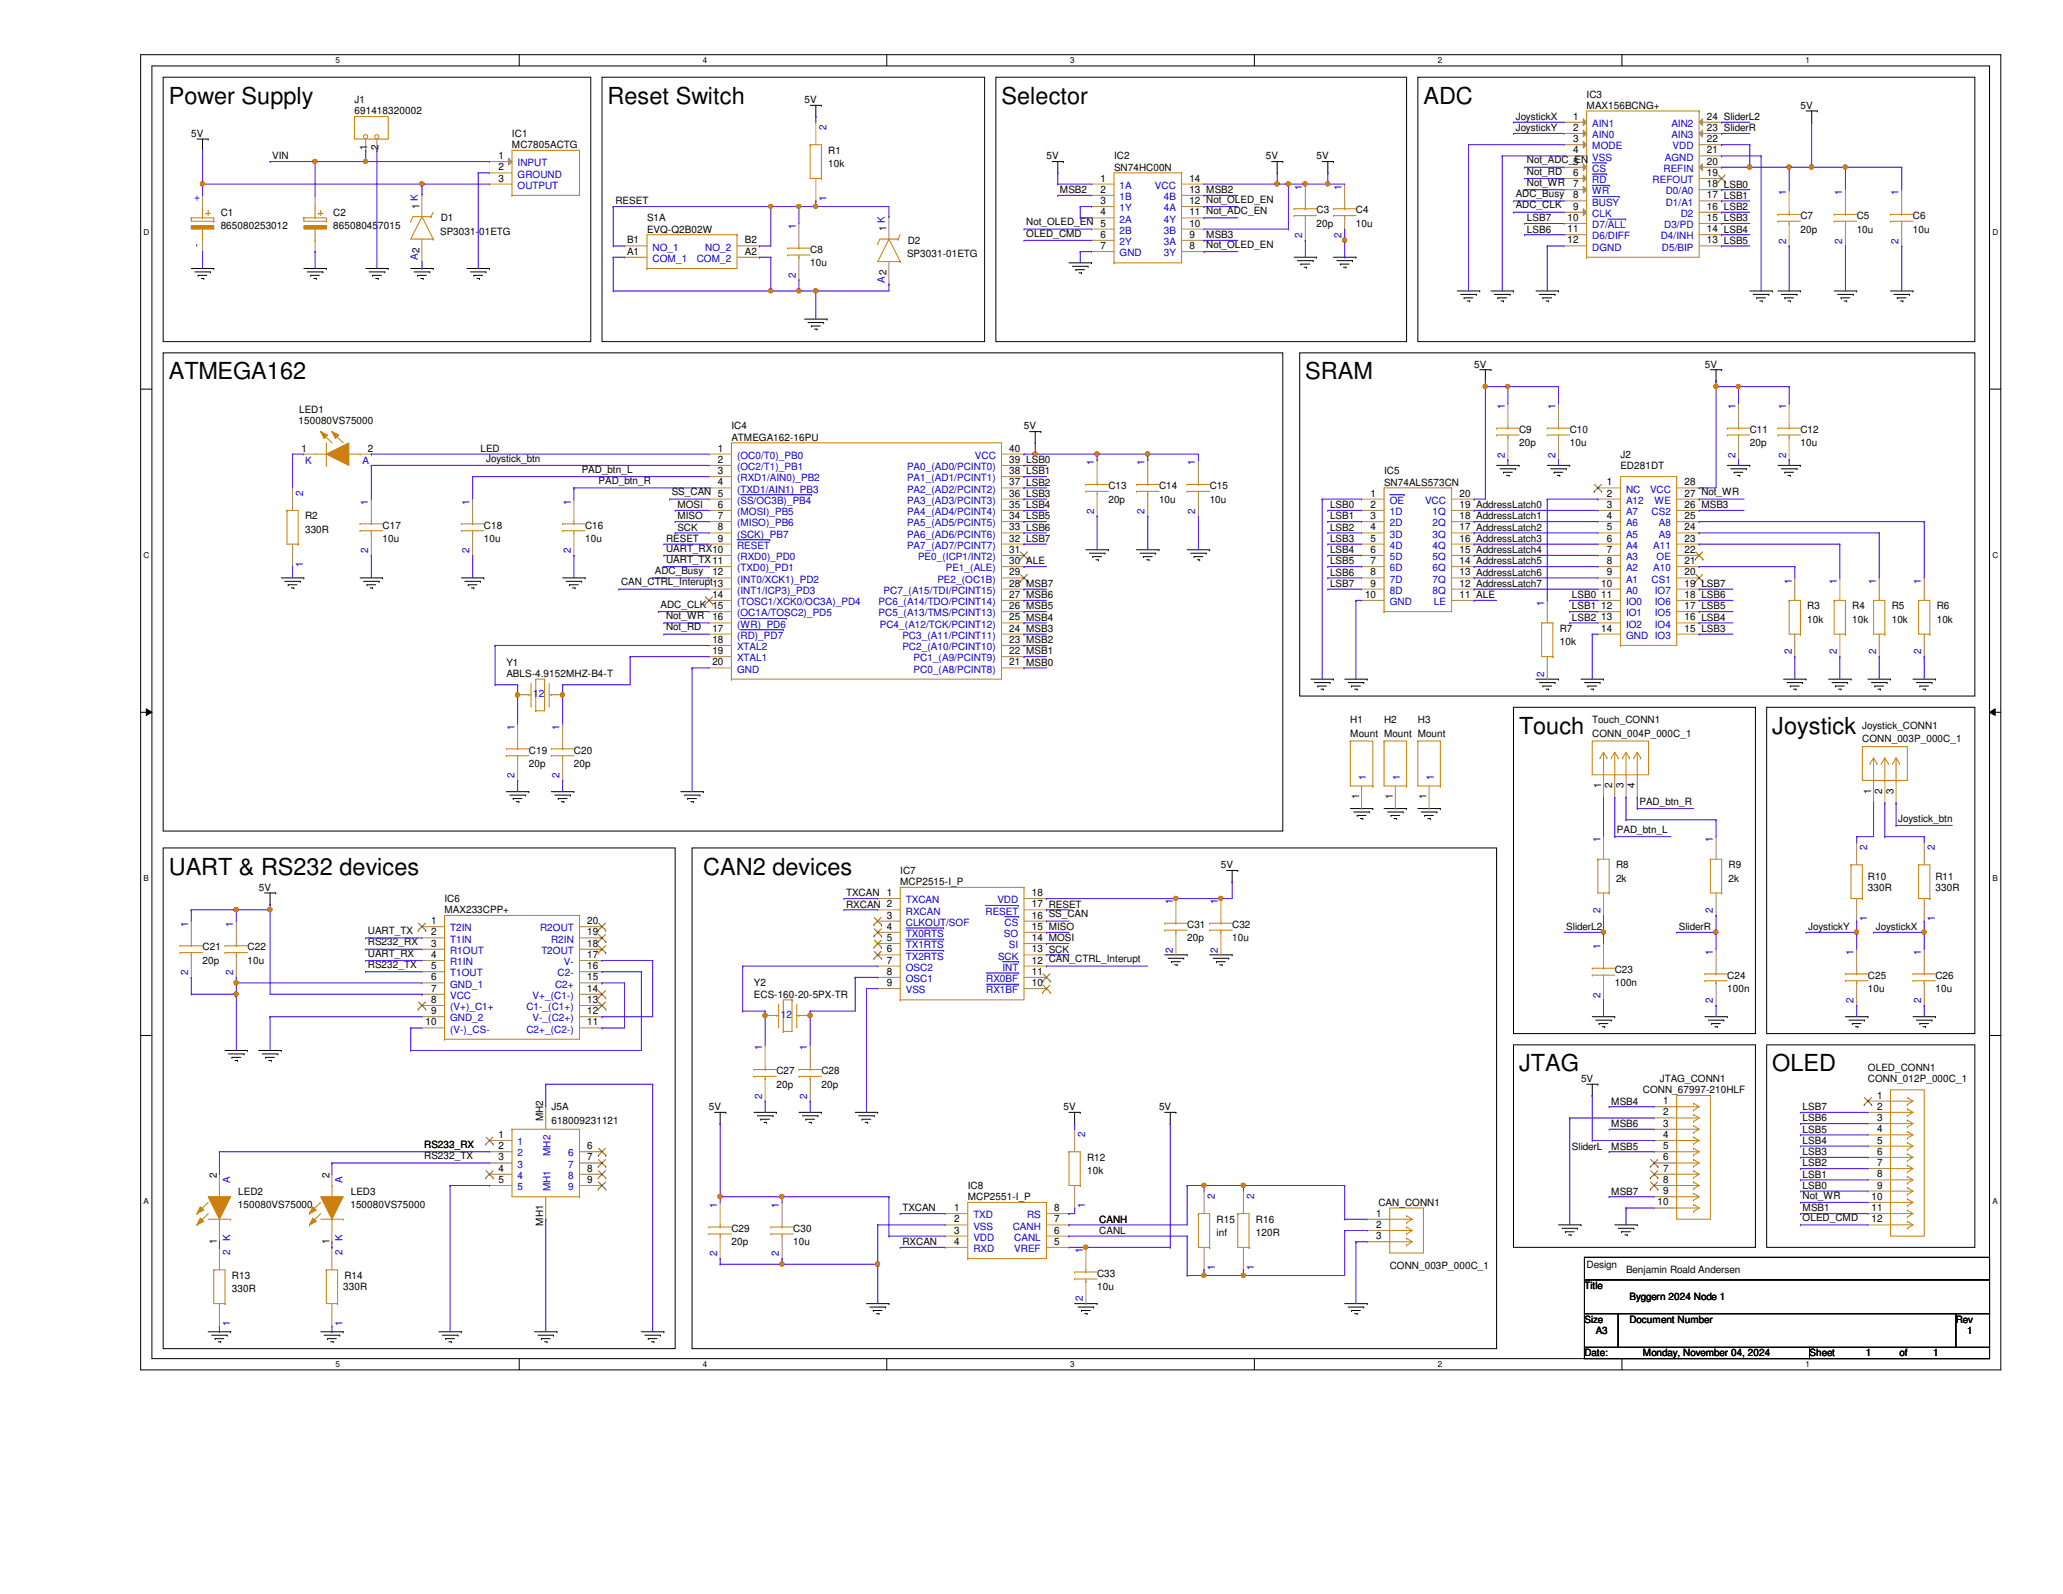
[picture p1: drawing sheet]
# OrCAD Capture schematic BYGGERNNODE1.DSN
size A3; title: Byggern 2024 Node 1; rev: 1; note: Benjamin Roald Andersen

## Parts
C1  865080253012  [CAPAE830X1050N]
C2  865080457015  [CAPAE1030X1050N]
C3  20p  [CAPC2012X145N]
C4  10u  [CAPC2012X145N]
C5  10u  [CAPC2012X145N]
C6  10u  [CAPC2012X145N]
C7  20p  [CAPC2012X145N]
C8  10u  [CAPC2012X145N]
C9  20p  [CAPC2012X145N]
C10  10u  [CAPC2012X145N]
C11  20p  [CAPC2012X145N]
C12  10u  [CAPC2012X145N]
C13  20p  [CAPC2012X145N]
C14  10u  [CAPC2012X145N]
C15  10u  [CAPC2012X145N]
C16  10u  [CAPC2012X145N]
C17  10u  [CAPC2012X145N]
C18  10u  [CAPC2012X145N]
C19  20p  [CAPC2012X145N]
C20  20p  [CAPC2012X145N]
C21  20p  [CAPC2012X145N]
C22  10u  [CAPC2012X145N]
C23  100n  [CAPC2012X145N]
C24  100n  [CAPC2012X145N]
C25  10u  [CAPC2012X145N]
C26  10u  [CAPC2012X145N]
C27  20p  [CAPC2012X145N]
C28  20p  [CAPC2012X145N]
C29  20p  [CAPC2012X145N]
C30  10u  [CAPC2012X145N]
C31  20p  [CAPC2012X145N]
C32  10u  [CAPC2012X145N]
C33  10u  [CAPC2012X145N]
CAN_CONN1  CONN_003P_000C_1  [CONN_M20-99903XX_HRW]
D1  SP3031-01ETG  [SP303101ETG]
D2  SP3031-01ETG  [SP303101ETG]
H1  Mount  [9774015960R]
H2  Mount  [9774015960R]
H3  Mount  [9774015960R]
IC1  MC7805ACTG  [TO254P482X997X2018-3P]
IC2  SN74HC00N  [DIPS762W60P254L1778H530Q14N]
IC3  MAX156BCNG+  [DIPS762W60P254L3048H525Q24N]
IC4  ATMEGA162-16PU  [DIPS1544W70P254L5080H530Q40N]
IC5  SN74ALS573CN  [DILB20P223TLF]
IC6  MAX233CPP+  [DILB20P223TLF]
IC7  MCP2515-I_P  [DIPS762W60P254L2286H525Q18N]
IC8  MCP2551-I_P  [DIPS762W60P254L1016H525Q8N]
J1  691418320002  [WR-TBL_691418320002]
J2  ED281DT  [DIPS762W80P254L3556H525Q28N]
J5  618009231121  [618009231121]
Joystick_CONN1  CONN_003P_000C_1  [CONN_M20-99903XX_HRW]
JTAG_CONN1  CONN_67997-210HLF  [CONN_67997-210HLF_AMP]
LED1  150080VS75000  [LEDC2012X80N]
LED2  150080VS75000  [LEDC2012X80N]
LED3  150080VS75000  [LEDC2012X80N]
OLED_CONN1  CONN_012P_000C_1  [CONN_SDA-70543-xxxx_12_MOL]
R1  10k  [RESC2012X70N]
R2  330R  [RESC2012X70N]
R3  10k  [RESC2012X70N]
R4  10k  [RESC2012X70N]
R5  10k  [RESC2012X70N]
R6  10k  [RESC2012X70N]
R7  10k  [RESC2012X70N]
R8  2k  [RESC2012X70N]
R9  2k  [RESC2012X70N]
R10  330R  [RESC2012X70N]
R11  330R  [RESC2012X70N]
R12  10k  [RESC2012X70N]
R13  330R  [RESC2012X70N]
R14  330R  [RESC2012X70N]
R15  inf  [RESC2012X70N]
R16  120R  [RESC2012X70N]
S1  EVQ-Q2B02W  [EVQQ2B02W]
Touch_CONN1  CONN_004P_000C_1  [CONN_SDA-70543-xxxx_04_MOL]
Y1  ABLS-4.9152MHZ-B4-T  [ABLS]
Y2  ECS-160-20-5PX-TR  [ECS160205PXTR]

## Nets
5V: C1.1(+) C3.1 C4.1 C5.1 C6.1 C7.1 C9.1 C10.1 C11.1 C12.1 C13.1 C14.1 C15.1 C21.1 C22.1 C29.1 C30.1 C31.1 C32.1 C33.1 D1.1(K) IC1.3(OUTPUT) IC2.1(1A) IC2.10(3B) IC2.14(VCC) IC3.20(REFIN) IC3.22(VDD) IC4.40(VCC) IC5.20(VCC) IC6.7(VCC) IC7.18(VDD) IC8.3(VDD) IC8.5(VREF) J2.28(VCC) JTAG_CONN1.4 R1.2 R12.2
GND: C1.2(-) C2.2(-) C3.2 C4.2 C5.2 C6.2 C7.2 C8.2 C9.2 C10.2 C11.2 C12.2 C13.2 C14.2 C15.2 C16.2 C17.2 C18.2 C19.2 C20.2 C21.2 C22.2 C23.2 C24.2 C25.2 C26.2 C27.2 C28.2 C29.2 C30.2 C31.2 C32.2 C33.2 CAN_CONN1.3 D1.2(A) D2.2(A) H1.1 H2.1 H3.1 IC1.2(GROUND) IC2.7(GND) IC3.3(MODE) IC3.4(VSS) IC3.12(DGND) IC3.21(AGND) IC4.20(GND) IC5.1(~{OE}) IC5.10(GND) IC6.6(GND_1) IC6.9(GND_2) IC7.9(VSS) IC8.2(VSS) J1.2 J2.14(GND) J5.5 J5.MH1 J5.MH2 JTAG_CONN1.2 JTAG_CONN1.10 R2.1 R3.2 R4.2 R5.2 R6.2 R7.2 R13.1 R14.1 S1.A1(COM_1) S1.A2(COM_2)
VIN: C2.1(+) IC1.1(INPUT) J1.1
ADC_Busy: IC3.8(~{BUSY}) IC4.12((INT0/XCK1)_PD2)
ADC_CLK: IC3.9(CLK) IC4.15((OC1A/TOSC2)_PD5)
AddressLatch0: IC5.19(1Q) J2.3(A7)
AddressLatch1: IC5.18(2Q) J2.4(A6)
AddressLatch2: IC5.17(3Q) J2.5(A5)
AddressLatch3: IC5.16(4Q) J2.6(A4)
AddressLatch4: IC5.15(5Q) J2.7(A3)
AddressLatch5: IC5.14(6Q) J2.8(A2)
AddressLatch6: IC5.13(7Q) J2.9(A1)
AddressLatch7: IC5.12(8Q) J2.10(A0)
ALE: IC4.30(PE1_(ALE)) IC5.11(LE)
CAN_CTRL_Interupt: IC4.13((INT1/ICP3)_PD3) IC7.12(~{INT})
CANH: CAN_CONN1.1 IC8.7(CANH) R15.2 R16.2
CANL: CAN_CONN1.2 IC8.6(CANL) R15.1 R16.1
Joystick_btn: C17.1 IC4.2((OC2/T1)_PB1) Joystick_CONN1.3
JoystickX: C26.1 IC3.1(AIN1) R11.1
JoystickY: C25.1 IC3.2(AIN0) R10.1
LED: IC4.1((OC0/T0)_PB0) LED1.2(A)
LSB0: IC3.18(D0/A0) IC4.39(PA0_(AD0/PCINT0)) IC5.2(1D) J2.11(IO0) OLED_CONN1.9
LSB1: IC3.17(D1/A1) IC4.38(PA1_(AD1/PCINT1)) IC5.3(2D) J2.12(IO1) OLED_CONN1.8
LSB2: IC3.16(D2) IC4.37(PA2_(AD2/PCINT2)) IC5.4(3D) J2.13(IO2) OLED_CONN1.7
LSB3: IC3.15(D3/PD) IC4.36(PA3_(AD3/PCINT3)) IC5.5(4D) J2.15(IO3) OLED_CONN1.6
LSB4: IC3.14(D4/INH) IC4.35(PA4_(AD4/PCINT4)) IC5.6(5D) J2.16(IO4) OLED_CONN1.5
LSB5: IC3.13(D5/BIP) IC4.34(PA5_(AD5/PCINT5)) IC5.7(6D) J2.17(IO5) OLED_CONN1.4
LSB6: IC3.11(D6/DIFF) IC4.33(PA6_(AD6/PCINT6)) IC5.8(7D) J2.18(IO6) OLED_CONN1.3
LSB7: IC3.10(D7/~{ALL}) IC4.32(PA7_(AD7/PCINT7)) IC5.9(8D) J2.19(IO7) OLED_CONN1.2
MISO: IC4.7((MISO)_PB6) IC7.15(SO)
MOSI: IC4.6((MOSI)_PB5) IC7.14(SI)
MSB0: IC4.21(PC0_(A8/PCINT8))
MSB1: IC4.22(PC1_(A9/PCINT9)) OLED_CONN1.11
MSB2: IC2.2(1B) IC2.13(4B) IC4.23(PC2_(A10/PCINT10))
MSB3: IC2.9(3A) IC4.24(PC3_(A11/PCINT11)) J2.26(CS2)
MSB4: IC4.25(PC4_(A12/TCK/PCINT12)) JTAG_CONN1.1
MSB5: IC4.26(PC5_(A13/TMS/PCINT13)) JTAG_CONN1.5
MSB6: IC4.27(PC6_(A14/TDO/PCINT14)) JTAG_CONN1.3
MSB7: IC4.28(PC7_(A15/TDI/PCINT15)) JTAG_CONN1.9
Not_ADC_EN: IC2.11(4Y) IC3.5(~{CS})
Not_OLED_EN: IC2.5(2B) IC2.8(3Y) IC2.12(4A)
Not_RD: IC3.6(~{RD}) IC4.17((~{RD)_PD7})
Not_WR: IC3.7(~{WR}) IC4.16((~{WR)_PD6}) J2.27(WE) OLED_CONN1.10
OLED_CMD: IC2.6(2Y) OLED_CONN1.12
PAD_btn_L: C18.1 IC4.3((RXD1/AIN0)_PB2) Touch_CONN1.2
PAD_btn_R: C16.1 IC4.4((TXD1/AIN1)_PB3) Touch_CONN1.4
RESET: C8.1 D2.1(K) IC4.9(~{RESET}) IC7.17(~{RESET}) R1.1 S1.B1(NO_1) S1.B2(NO_2)
RS232_RX: IC6.3(R1OUT) J5.2 LED2.2(A)
RS232_TX: IC6.5(T1OUT) J5.3 LED3.2(A)
RXCAN: IC7.2(RXCAN) IC8.4(RXD)
SCK: IC4.8((SCK)_PB7) IC7.13(SCK)
SliderL2: C23.1 IC3.24(AIN2) R8.2
SliderR: C24.1 IC3.23(AIN3) R9.2
SS_CAN: IC4.5((~{SS/OC3B)_PB4}) IC7.16(~{CS})
TXCAN: IC7.1(TXCAN) IC8.1(TXD)
UART_RX: IC4.10((RXD0)_PD0) IC6.4(R1IN)
UART_TX: IC4.11((TXD0)_PD1) IC6.2(T1IN)
N01323: C27.1 IC7.7(OSC2) Y2.1
N01551: C19.1 IC4.18(XTAL2) Y1.1
N04164: IC2.3(1Y) IC2.4(2A)
N16537: C20.1 IC4.19(XTAL1) Y1.2
N17634: C28.1 IC7.8(OSC1) Y2.2
N19457: LED1.1(K) R2.2
N21380: IC6.12(V-_(C2+)) IC6.17(V-)
N21392: IC6.10((V-)_CS-) IC6.16(C2-)
N21404: IC6.11(C2+_(C2-)) IC6.15(C2+)
N26040: LED2.1(K) R13.2
N26066: LED3.1(K) R14.2
N28651: IC8.8(RS) R12.1
N34393: Joystick_CONN1.2 R11.2
N34889: Joystick_CONN1.1 R10.2
N43927: R9.1 Touch_CONN1.3
N45719: R8.1 Touch_CONN1.1
N58487: J2.25(A8) R6.1
N58491: J2.24(A9) R5.1
N58523: J2.23(A11) R4.1
N58531: J2.21(A10) R3.1
N71765: J2.2(A12) R7.1

Not connected (* = marked no-connect by the designer): IC3 19(REFOUT)*; IC4 14((TOSC1/XCK0/OC3A)_PD4)* 29(PE2_(OC1B))* 31(PE0_(ICP1/INT2))*; IC6 1(T2IN)* 8((V+)_C1+)* 13(C1-_(C1+))* 14(V+_(C1-))* 18(T2OUT)* 19(R2IN)* 20(R2OUT)*; IC7 3(CLKOUT/SOF)* 4(~{TX0RTS})* 5(~{TX1RTS})* 6(~{TX2RTS})* 10(~{RX1BF})* 11(~{RX0BF})*; J2 1(NC)* 20(CS1)* 22(OE)*; J5 1* 4* 6* 7* 8* 9*; JTAG_CONN1 6* 7* 8*; OLED_CONN1 1*

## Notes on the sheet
- Power Supply
- Reset Switch
- Selector
- ADC
- ATMEGA162
- SRAM
- Touch
- Joystick
- UART & RS232 devices
- CAN2 devices
- JTAG
- OLED
- Design
- Benjamin Roald Andersen
